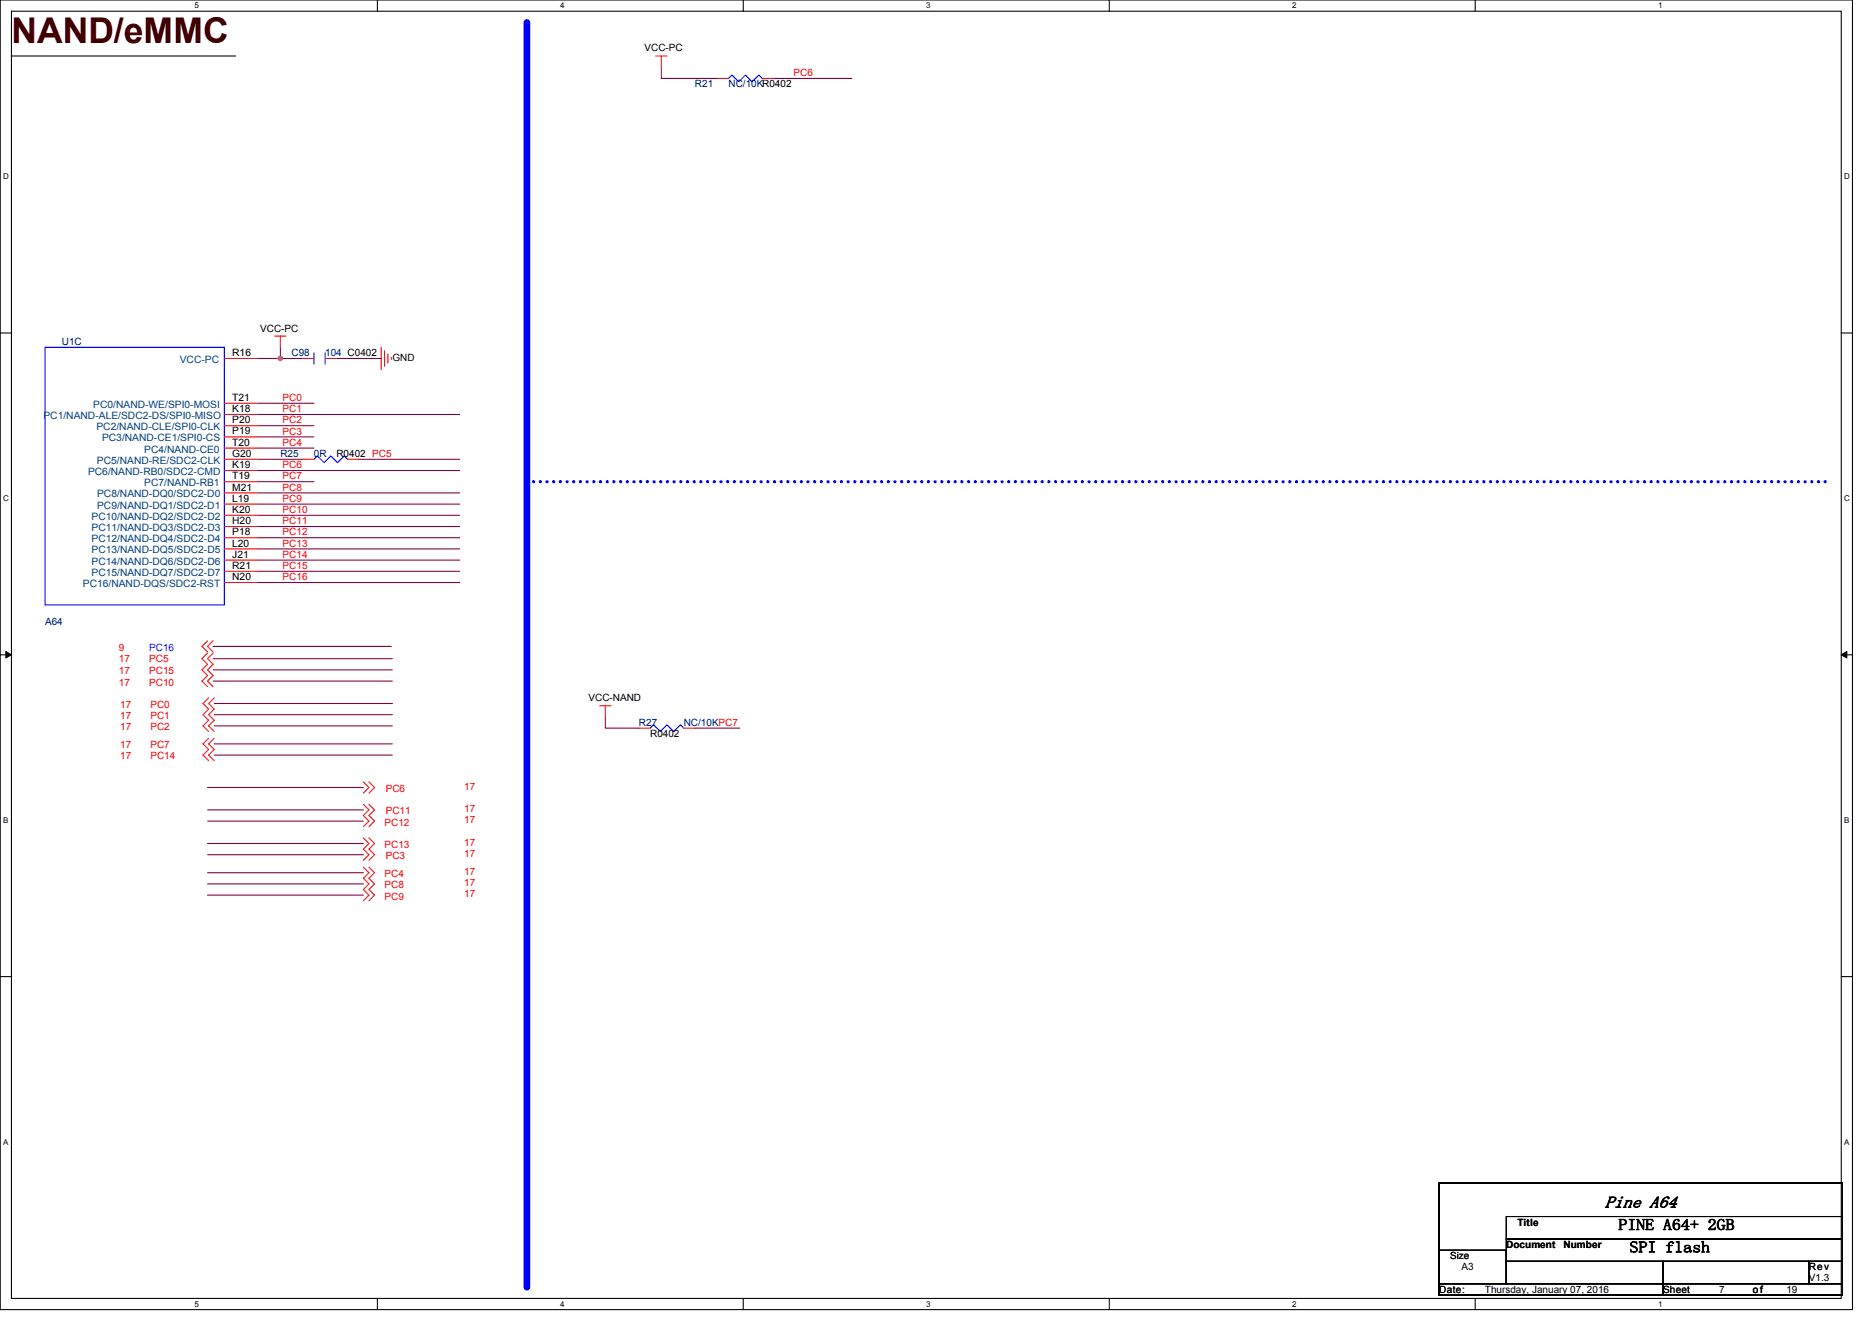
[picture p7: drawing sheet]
<svg xmlns="http://www.w3.org/2000/svg" width="297mm" height="210mm" viewBox="0 0 297 210" stroke-linecap="round" stroke-linejoin="round" font-family="sans-serif">
<path d="M0 0h293.9v207.9h-293.9zM1.8 1.8h290.4v204.3h-290.4z" fill="none" stroke="#000" stroke-width=".17"/>
<g fill="#fff">
<path d="M30.8 .2h.7v1.4h-.7z"/>
<path d="M30.8 206.3h.7v1.4h-.7z"/>
</g>
<path d="M59.9 0v1.8M59.9 206.1v1.8" fill="none" stroke="#000" stroke-width=".17"/>
<g fill="#fff">
<path d="M88.9 .2h.7v1.4h-.7z"/>
<path d="M88.9 206.3h.7v1.4h-.7z"/>
</g>
<path d="M117.9 0v1.8M117.9 206.1v1.8" fill="none" stroke="#000" stroke-width=".17"/>
<g fill="#fff">
<path d="M147 .2h.7v1.4h-.7z"/>
<path d="M147 206.3h.7v1.4h-.7z"/>
</g>
<path d="M176 0v1.8M176 206.1v1.8" fill="none" stroke="#000" stroke-width=".17"/>
<g fill="#fff">
<path d="M205 .2h.7v1.4h-.7z"/>
<path d="M205 206.3h.7v1.4h-.7z"/>
</g>
<path d="M234.1 0v1.8M234.1 206.1v1.8" fill="none" stroke="#000" stroke-width=".17"/>
<g fill="#fff">
<path d="M263.1 .2h.7v1.4h-.7z"/>
<path d="M263.1 206.3h.7v1.4h-.7z"/>
<path d="M.5 27.3h.9v1.4h-.9z"/>
<path d="M292.6 27.3h.9v1.4h-.9z"/>
<path d="M.5 78.4h.9v1.4h-.9z"/>
<path d="M292.6 78.4h.9v1.4h-.9z"/>
</g>
<path d="M0 52.9h1.8M292.2 52.9h1.7" fill="none" stroke="#000" stroke-width=".17"/>
<g fill="#fff">
<path d="M.5 129.5h.8v1.4h-.8z"/>
<path d="M292.6 129.5h.9v1.4h-.9z"/>
</g>
<path d="M0 103.9h1.8M292.2 103.9h1.7" fill="none" stroke="#000" stroke-width=".17"/>
<path d="M.9 103.4l.9 .5-.9 .5zM292.2 103.9l.8-.5v1z" fill="#000" stroke="#000" stroke-width=".16"/>
<g fill="#fff">
<path d="M.5 180.5h.8v1.4h-.8z"/>
<path d="M292.6 180.5h.9v1.4h-.9z"/>
</g>
<path d="M1.8 8.9h35.6M0 155h1.8M292.2 155h1.7M228.3 198.4h10.7v5.4h-10.7zM228.3 187.7h64.1v17.8h-64.1zM239 196.6h53.4v3.6h-53.4zM239 193.1h53.4v3.5h-53.4zM228.3 203.8h35.6v1.7h-35.6zM239 200.2h24.9v3.6h-24.9zM263.9 200.2h23.1v3.6h-23.1zM263.9 203.8h28.5v1.7h-28.5zM287 200.2h5.4v3.6h-5.4z" fill="none" stroke="#000" stroke-width=".17"/>
<path d="M83.6 3.6v200.7" fill="none" stroke="#00f" stroke-width="1.1"/>
<path d="M83.6 76.5h206.3" fill="none" stroke="#00f" stroke-width=".53" stroke-dasharray="0 1.1"/>
<g fill="none" stroke="#800040" stroke-width=".17">
<path d="M104.9 10.7v1.7h8.9M122.7 12.4h12.5M40.9 56.9h7.1M44.5 55.1v1.8M53.4 56.9h7.1M40.9 76.5h8.9M40.9 67.6h8.9M40.9 65.8h32M40.9 64h8.9M40.9 72.9h7.1M40.9 71.1h8.9M40.9 69.3h8.9"/>
<path d="M40.9 78.2h32M40.9 74.7h32M56.9 72.9h16M40.9 83.6h32M40.9 81.8h32M40.9 80h32M40.9 90.7h32M40.9 88.9h32M40.9 87.1h32M40.9 85.3h32M40.9 92.5h32M33.8 104.5h28.5"/>
<path d="M33.8 106.3h28.5M33.8 108.1h28.5M33.8 102.6h28.3M34 111.7h28.3M34 113.4h28.3M34 115.2h28.3M34 118.1h28.3M34 119.8h28.3M96.1 113.8v1.8h5.3M110.3 115.6h7.1M32.9 125h24.8M32.9 128.5h24.8"/>
<path d="M32.9 130.3h24.8M32.9 133.9h24.8M32.9 135.7h24.8M32.9 138.5h24.8M32.9 140.3h24.8M32.9 142.1h24.8"/>
</g>
<circle cx="44.5" cy="56.9" r=".35" fill="#f0f" stroke="#f0f" stroke-width=".17"/>
<g fill="none" stroke="#f00" stroke-width=".17">
<path d="M104.1 8.9h1.7M104.9 8.9v1.8M113.8 12.4h1.8M120.9 12.4h1.8M35.6 56.9h5.3M43.6 53.3h1.8M44.5 53.3v1.8M48 56.9h1.8M51.6 56.9h1.8M60.5 55.1v3.6M61 55.6v2.5M61.5 56.2v1.4"/>
<path d="M62.1 56.7v.4M35.6 69.3h5.3M35.6 71.1h5.3M35.6 72.9h5.3M35.6 74.7h5.3M35.6 76.5h5.3M35.6 78.2h5.3M35.6 64h5.3M35.6 65.8h5.3M35.6 67.6h5.3M48 72.9h1.8M55.2 72.9h1.7"/>
<path d="M35.6 80h5.3M35.6 81.8h5.3M35.6 83.6h5.3M35.6 85.3h5.3M35.6 87.1h5.3M35.6 88.9h5.3M35.6 90.7h5.3M35.6 92.5h5.3M32.9 103.7l-.9 .8 .9 .9-.9 .9 .9 .9-.9 .9 .9 .9M32.9 101.7l-.9 .9 .9 .9M33.1 110.8l-.9 .9 .9 .8-.9 .9 .9 .9-.9 .9 .9 .9M33.1 117.2l-.9 .9 .9 .9-.9 .8 .9 .9"/>
<path d="M33.8 103.7l-.9 .8 .9 .9-.9 .9 .9 .9-.9 .9 .9 .9M33.8 101.7l-.9 .9 .9 .9M34 110.8l-.9 .9 .9 .8-.9 .9 .9 .9-.9 .9 .9 .9M34 117.2l-.9 .9 .9 .9-.9 .8 .9 .9M95.2 112h1.7M96.1 112v1.8M101.4 115.6h1.8M108.5 115.6h1.8M57.7 124.1l.8 .9-.8 .9M57.7 127.7l.8 .8-.8 .9 .8 .9-.8 .9M57.7 133l.8 .9-.8 .9 .8 .9-.8 .8M57.7 137.6l.8 .9-.8 .9 .8 .9-.8 .9 .8 .9-.8 .9"/>
<path d="M58.5 124.1l.9 .9-.9 .9M58.5 127.7l.9 .8-.9 .9 .9 .9-.9 .9M58.5 133l.9 .9-.9 .9 .9 .9-.9 .8M58.5 137.6l.9 .9-.9 .9 .9 .9-.9 .9 .9 .9-.9 .9"/>
</g>
<path d="M115.6 12.4l.5-.5 1.1 1.1 1.1-1.1 1 1.1 1.1-1.1 .5 .5M7.2 55.1h28.4v40.9h-28.4zM49.8 56v1.8M51.6 56v1.8M49.8 72.9l.6-.5 1 1 1.1-1 1 1 1.1-1 .6 .5M103.2 115.6l.5-.6 1.1 1.1 1-1.1 1.1 1.1 1.1-1.1 .5 .6" fill="none" stroke="#00f" stroke-width=".17"/>
<text font-size="5.6" fill="#400000" x="1.8" y="6.9">NAND/eMMC</text>
<text font-size="2.7" x="254.6" y="191.7">Pine A64</text>
<g font-size="2.5">
<text x="256.8" y="195.2">PINE A64+ 2GB</text>
<text x="258.6" y="198.8">SPI flash</text>
</g>
<g font-size="1.6">
<text x="102.3" y="8.2">VCC-PC</text>
<text x="41.3" y="52.6">VCC-PC</text>
<text x="36.8" y="56.5">R16</text>
<text x="62.3" y="57.3">GND</text>
<text x="36.8" y="63.6">T21</text>
<text x="36.8" y="65.4">K18</text>
<text x="36.8" y="70.7">T20</text>
<text x="36.8" y="67.2">P20</text>
<text x="36.8" y="69">P19</text>
<text x="36.8" y="72.5">G20</text>
<text x="36.8" y="76.1">T19</text>
<text x="36.8" y="77.9">M21</text>
<text x="36.8" y="74.3">K19</text>
<text x="53.4" y="72.5">R0402 PC5</text>
<text x="36.8" y="81.4">K20</text>
<text x="36.8" y="83.2">H20</text>
<text x="36.8" y="79.6">L19</text>
<text x="36.8" y="85">P18</text>
<text x="36.8" y="86.7">L20</text>
<text x="36.8" y="88.5">J21</text>
<text x="36.8" y="90.3">R21</text>
<text x="36.8" y="92.1">N20</text>
<text x="93.4" y="111.3">VCC-NAND</text>
<text x="103.2" y="117">R0402</text>
<text x="240.8" y="194.6">Title</text>
<text x="230.1" y="199.8">Size</text>
<text x="231.9" y="201.6">A3</text>
<text x="239" y="198.1">Document</text>
<text x="248.1" y="198.1">Number</text>
<text x="287" y="201.6">Rev</text>
<text x="287" y="203.4">V1.3</text>
<text x="228.3" y="205.2">Date:</text>
<text x="235.6" y="205.2">Thursday, January 07, 2016</text>
<text x="263.9" y="205.2">Sheet</text>
<text x="272.8" y="205.2">7</text>
<text x="278.1" y="205.2">of</text>
<text x="283.5" y="205.2">19</text>
</g>
<g font-size="1.6" fill="#000080">
<text x="110.3" y="13.9">R21</text>
<text x="115.6" y="13.9">NC/10KR0402</text>
<text x="9.8" y="54.8">U1C</text>
<text x="46.3" y="56.5">C98</text>
<text x="51.6" y="56.5">104 C0402</text>
<text x="44.5" y="72.5">R25</text>
<text x="49.8" y="72.5">0R</text>
<text x="7.2" y="99.2">A64</text>
<text x="101.4" y="115.2">R27</text>
<text x="108.5" y="115.2">NC/10KPC7</text>
</g>
<g font-size="1.6" fill="#f00">
<text x="125.9" y="12.1">PC6</text>
<text x="44.8" y="65.4">PC1</text>
<text x="44.8" y="63.6">PC0</text>
<text x="44.8" y="67.2">PC2</text>
<text x="44.8" y="70.8">PC4</text>
<text x="44.8" y="69">PC3</text>
<text x="44.8" y="76.1">PC7</text>
<text x="44.8" y="77.9">PC8</text>
<text x="44.8" y="74.3">PC6</text>
<text x="44.8" y="83.2">PC11</text>
<text x="44.8" y="81.4">PC10</text>
<text x="44.8" y="79.7">PC9</text>
<text x="44.8" y="88.5">PC14</text>
<text x="44.8" y="86.8">PC13</text>
<text x="44.8" y="85">PC12</text>
<text x="44.8" y="90.3">PC15</text>
<text x="44.8" y="92.1">PC16</text>
<text x="18.9" y="105.1">17</text>
<text x="18.9" y="103.3">9</text>
<text x="18.9" y="107">17</text>
<text x="23.7" y="107">PC15</text>
<text x="23.7" y="105.1">PC5</text>
<text x="18.9" y="108.8">17</text>
<text x="19.1" y="112.4">17</text>
<text x="23.7" y="108.8">PC10</text>
<text x="23.9" y="112.4">PC0</text>
<text x="19.1" y="114.2">17</text>
<text x="19.1" y="115.9">17</text>
<text x="19.1" y="118.8">17</text>
<text x="23.9" y="114.2">PC1</text>
<text x="23.9" y="115.9">PC2</text>
<text x="23.9" y="118.8">PC7</text>
<text x="19.1" y="120.5">17</text>
<text x="23.9" y="120.5">PC14</text>
<text x="61.2" y="125.7">PC6</text>
<text x="73.7" y="125.3">17</text>
<text x="61" y="131">PC12</text>
<text x="61.2" y="129.3">PC11</text>
<text x="73.7" y="128.9">17</text>
<text x="73.7" y="130.7">17</text>
<text x="61" y="134.6">PC13</text>
<text x="61.2" y="136.4">PC3</text>
<text x="73.7" y="136">17</text>
<text x="73.7" y="134.2">17</text>
<text x="61" y="139.2">PC4</text>
<text x="61" y="141">PC8</text>
<text x="61" y="142.8">PC9</text>
<text x="73.7" y="138.9">17</text>
<text x="73.7" y="140.6">17</text>
<text x="73.7" y="142.4">17</text>
</g>
<g font-size="1.6" fill="#004080">
<text x="28.5" y="57.6">VCC-PC</text>
<text x="14.8" y="64.7">PC0/NAND-WE/SPI0-MOSI</text>
<text x="6.9" y="66.5">PC1/NAND-ALE/SDC2-DS/SPI0-MISO</text>
<text x="15.3" y="68.3">PC2/NAND-CLE/SPI0-CLK</text>
<text x="16.2" y="70.1">PC3/NAND-CE1/SPI0-CS</text>
<text x="22.9" y="71.8">PC4/NAND-CE0</text>
<text x="14" y="75.4">PC6/NAND-RB0/SDC2-CMD</text>
<text x="15.4" y="73.6">PC5/NAND-RE/SDC2-CLK</text>
<text x="22.9" y="77.2">PC7/NAND-RB1</text>
<text x="14.5" y="82.5">PC10/NAND-DQ2/SDC2-D2</text>
<text x="15.4" y="79">PC8/NAND-DQ0/SDC2-D0</text>
<text x="15.4" y="80.7">PC9/NAND-DQ1/SDC2-D1</text>
<text x="14.5" y="84.3">PC11/NAND-DQ3/SDC2-D3</text>
<text x="14.5" y="86.1">PC12/NAND-DQ4/SDC2-D4</text>
<text x="14.5" y="87.8">PC13/NAND-DQ5/SDC2-D5</text>
<text x="14.5" y="89.6">PC14/NAND-DQ6/SDC2-D6</text>
<text x="13.1" y="93.2">PC16/NAND-DQS/SDC2-RST</text>
<text x="14.5" y="91.4">PC15/NAND-DQ7/SDC2-D7</text>
</g>
<text font-size="1.6" fill="#00f" x="23.7" y="103.3">PC16</text>
<g font-size="1.3">
<text x="30.8" y="1.3">5</text>
<text x="88.9" y="1.3">4</text>
<text x="147" y="1.3">3</text>
<text x="205" y="1.3">2</text>
<text x="263.1" y="1.3">1</text>
<text x=".5" y="28.4">D</text>
<text x="292.6" y="28.4">D</text>
<text x=".5" y="79.5">C</text>
<text x="292.6" y="79.5">C</text>
<text x=".5" y="130.6">B</text>
<text x="292.6" y="130.6">B</text>
<text x=".5" y="181.7">A</text>
<text x="292.6" y="181.7">A</text>
<text x="30.8" y="207.4">5</text>
<text x="88.9" y="207.4">4</text>
<text x="147" y="207.4">3</text>
<text x="205" y="207.4">2</text>
<text x="263.1" y="207.4">1</text>
</g>
</svg>
